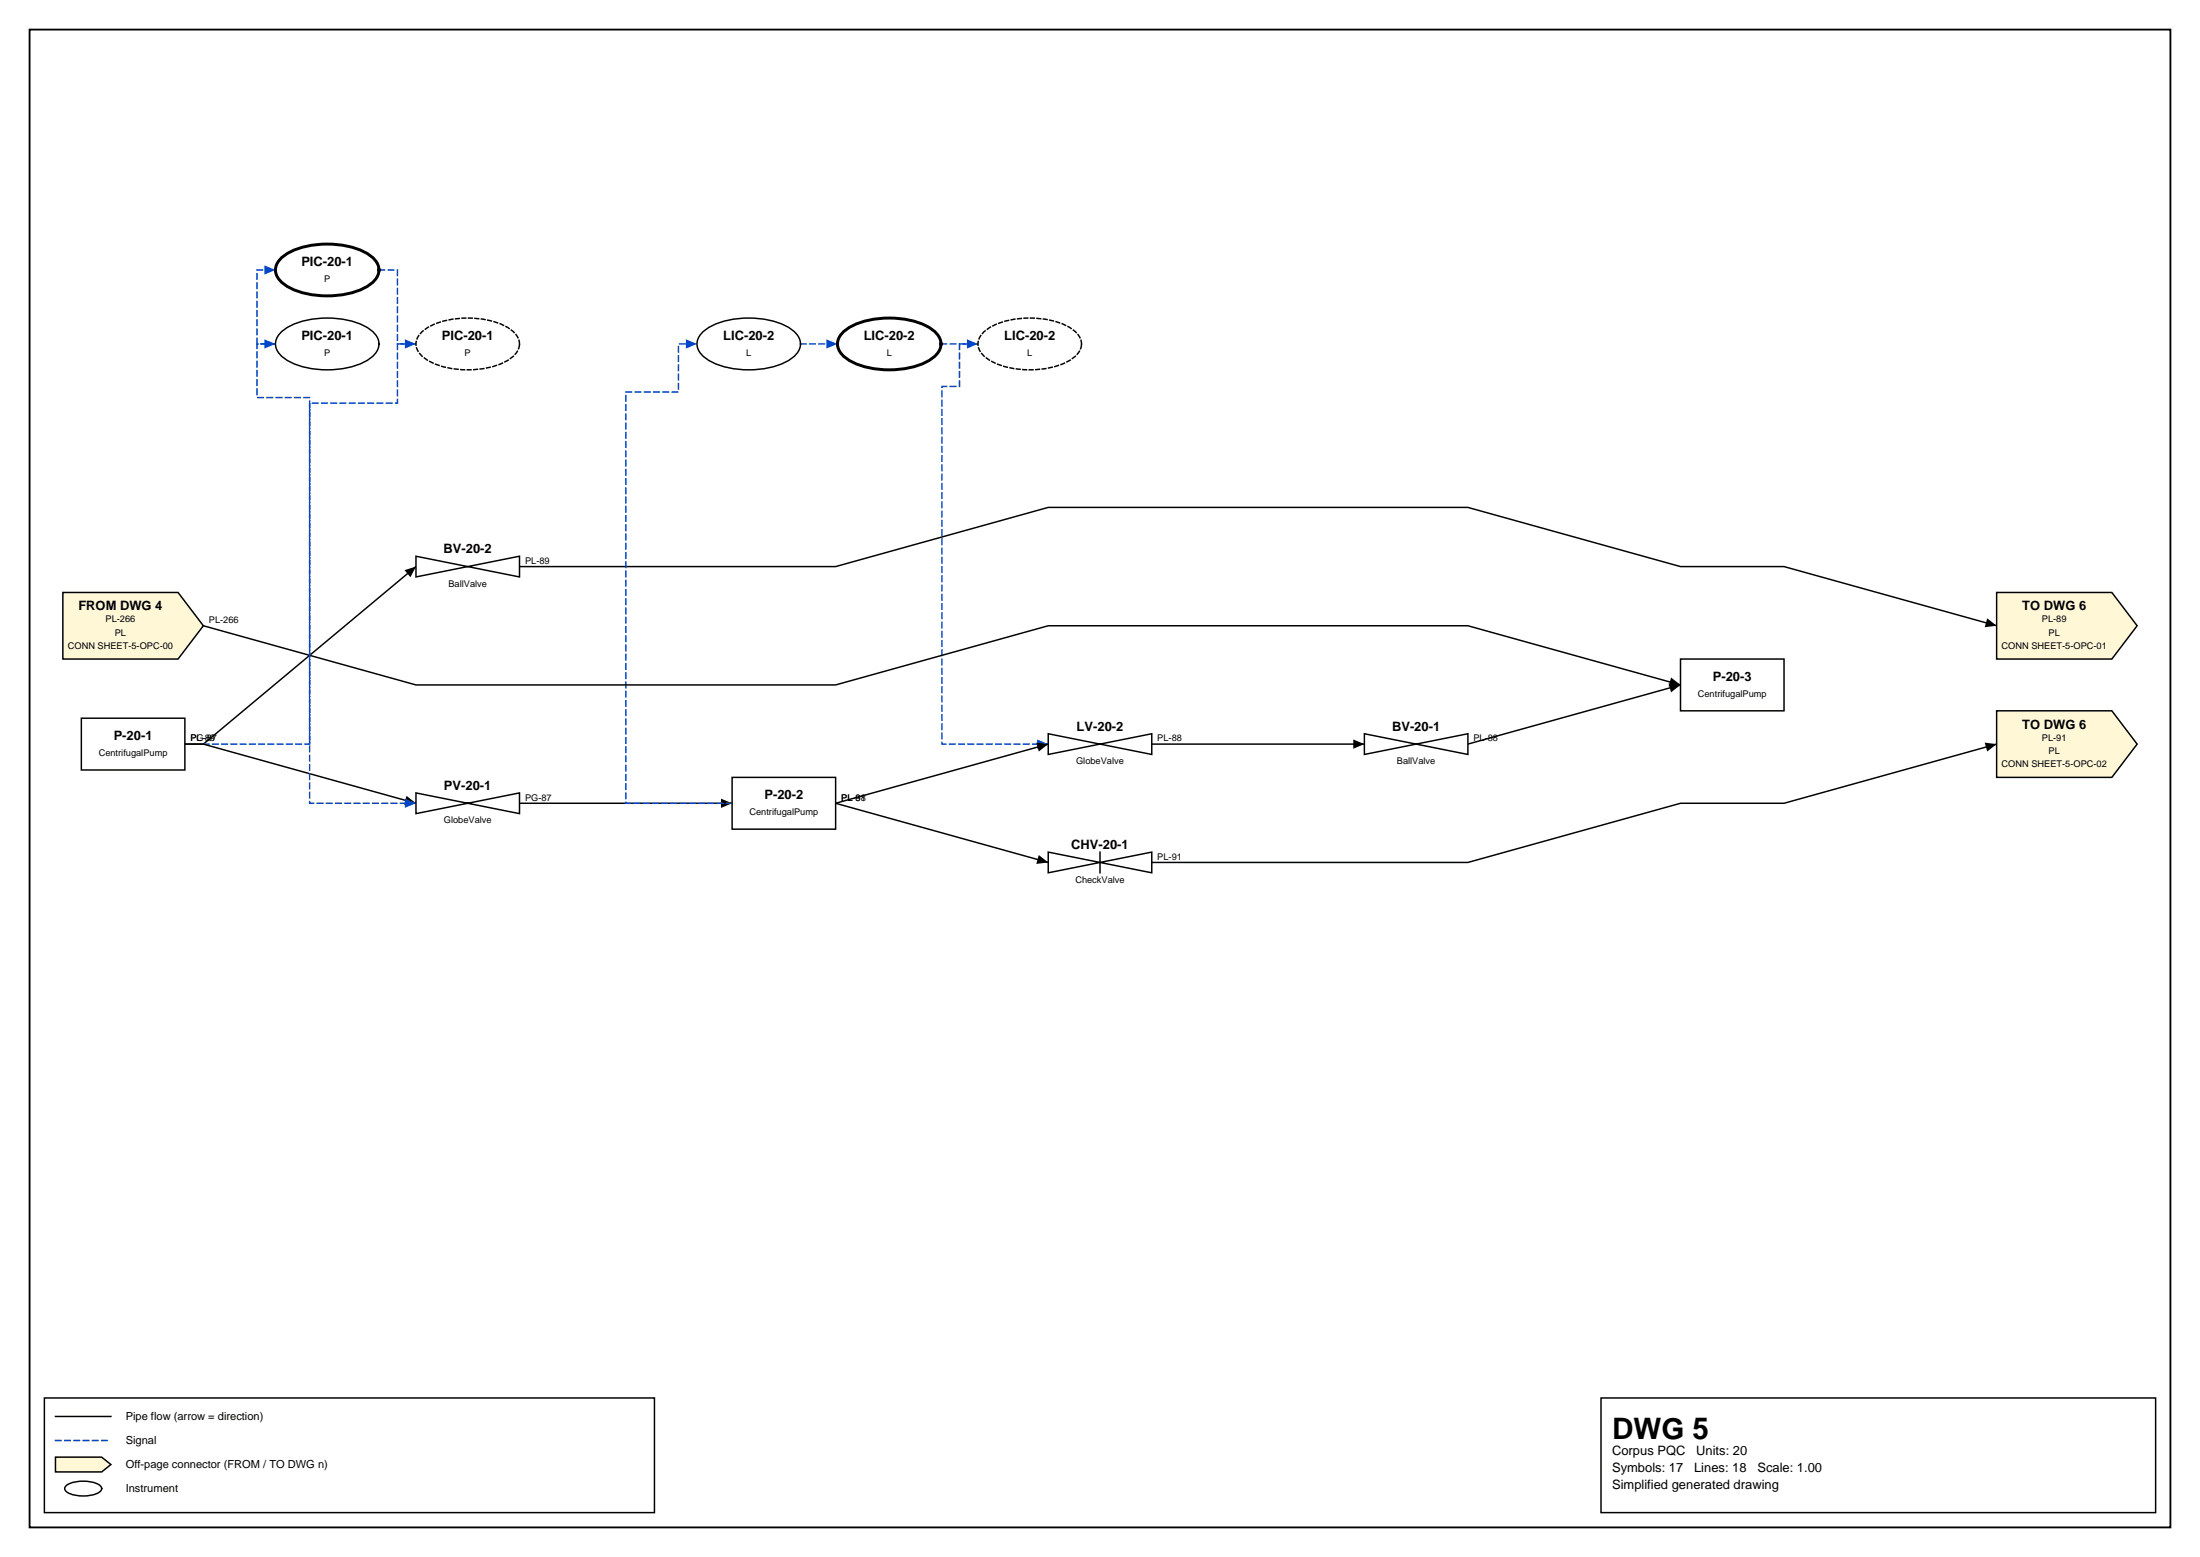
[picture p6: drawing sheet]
<svg xmlns="http://www.w3.org/2000/svg" width="420mm" height="297mm" viewBox="0 0 420 297" stroke-linecap="round" stroke-linejoin="round" font-family="sans-serif">
<path d="M5.6 5.6h408.6v285.8h-408.6z" fill="none" stroke="#000" stroke-width=".35"/>
<path d="M8.5 266.7h116.4v21.9h-116.4zM10.6 270.2h10.6M305.5 266.7h105.8v21.9h-105.8z" fill="none" stroke="#000" stroke-width=".28"/>
<path d="M10.6 274.8h10.6" fill="none" stroke="#0046c8" stroke-width=".28" stroke-dasharray="1.1 .7"/>
<path d="M10.6 278h8.8l1.8 1.4-1.8 1.4h-8.8z" fill="#fff7d6" stroke="#000" stroke-width=".28"/>
<path d="M12.7 283.4a6.7 6.7 0 0 1 6.3 0 .72 .72 0 0 1 0 1.2 6.7 6.7 0 0 1-6.3 0 .72 .72 0 0 1 0-1.2z" fill="none" stroke="#000" stroke-width=".28"/>
<path d="M186.6 65.6h-3.5v8.1h-3.4v68.3h20.3" fill="none" stroke="#0046c8" stroke-width=".28" stroke-dasharray="1.1 .7"/>
<path d="M197.9 141.1l2.1 .9-2.1 .8z" fill="#0046c8"/>
<path d="M99.1 108.1h60.4l40.5-11.3h80.1l40.6 11.3h19.7l40.6 11.3" fill="none" stroke="#000" stroke-width=".28"/>
<path d="M379.2 118l1.8 1.4-2.3 .3z" fill="#000"/>
<path d="M52.6 65.6h-3.6v-14.1h3.6" fill="none" stroke="#0046c8" stroke-width=".28" stroke-dasharray="1.1 .7"/>
<path d="M50.4 50.6l2.2 .9-2.2 .9z" fill="#0046c8"/>
<path d="M99.1 153.2h40.6" fill="none" stroke="#000" stroke-width=".28"/>
<path d="M137.6 152.4l2.1 .8-2.1 .9z" fill="#000"/>
<path d="M179.6 65.6h7" fill="none" stroke="#0046c8" stroke-width=".28" stroke-dasharray="1.1 .7"/>
<path d="M184.5 64.7l2.1 .9-2.1 .9z" fill="#0046c8"/>
<path d="M139.7 153.2h-20.3v-78.4h10.1v-9.2h3.5" fill="none" stroke="#0046c8" stroke-width=".28" stroke-dasharray="1.1 .7"/>
<path d="M130.9 64.7l2.1 .9-2.1 .9z" fill="#0046c8"/>
<path d="M320.7 130.7l-40.6 11.3M200 142l-40.5 11.2 40.5 11.3" fill="none" stroke="#000" stroke-width=".28"/>
<path d="M318.4 130.4l2.3 .3-1.8 1.4zM197.7 141.7l2.3 .3-1.8 1.4zM198.2 163.1l1.8 1.4-2.3 .3z" fill="#000"/>
<path d="M152.8 65.6h7" fill="none" stroke="#0046c8" stroke-width=".28" stroke-dasharray="1.1 .7"/>
<path d="M157.7 64.7l2.1 .9-2.1 .9z" fill="#0046c8"/>
<path d="M79.4 108.1l-40.6 33.9h-3.5" fill="none" stroke="#000" stroke-width=".28"/>
<path d="M77.2 108.8l2.2-.7-1.1 2z" fill="#000"/>
<path d="M35.3 142h23.8v-66.2h-10.1v-10.2h3.6" fill="none" stroke="#0046c8" stroke-width=".28" stroke-dasharray="1.1 .7"/>
<path d="M50.4 64.7l2.2 .9-2.2 .9z" fill="#0046c8"/>
<path d="M38.8 119.4l40.6 11.3h80.1l40.5-11.3h80.1l40.6 11.3M35.3 142h3.5l40.6 11.2M381 142l-40.6 11.2h-19.7l-40.6 11.3h-60.3" fill="none" stroke="#000" stroke-width=".28"/>
<path d="M318.9 129.3l1.8 1.4-2.3 .3zM77.6 151.8l1.8 1.4-2.3 .3zM378.7 141.7l2.3 .3-1.8 1.4z" fill="#000"/>
<path d="M72.3 51.5h3.5v14.1h3.6" fill="none" stroke="#0046c8" stroke-width=".28" stroke-dasharray="1.1 .7"/>
<path d="M77.3 64.7l2.1 .9-2.1 .9z" fill="#0046c8"/>
<path d="M219.8 142h40.5" fill="none" stroke="#000" stroke-width=".28"/>
<path d="M258.2 141.1l2.1 .9-2.1 .8z" fill="#000"/>
<path d="M79.4 65.6h-3.6v11.3h-16.7v76.3h20.3" fill="none" stroke="#0046c8" stroke-width=".28" stroke-dasharray="1.1 .7"/>
<path d="M77.3 152.4l2.1 .8-2.1 .9z" fill="#0046c8"/>
<path d="M187.5 63.5a12.8 12.8 0 0 1 9-2.8 12.8 12.8 0 0 1 9 2.8 2.96 2.96 0 0 1-.7 4.8 15.5 15.5 0 0 1-11.2 2 10.7 10.7 0 0 1-6.1-2.6 2.82 2.82 0 0 1 0-4.2z" fill="#fff" stroke="#000" stroke-width=".28" stroke-dasharray=".7 .5"/>
<g fill="#fff">
<path d="M79.4 103.2h19.7v9.8h-19.7z"/>
<path d="M79.4 148.3h19.7v9.9h-19.7z"/>
</g>
<g fill="#fff" stroke="#000" stroke-width=".28">
<path d="M79.4 106.1l19.7 4v-4l-19.7 4z"/>
<path d="M53.5 63.5a12.8 12.8 0 0 1 8.9-2.8 12.8 12.8 0 0 1 9 2.8 2.96 2.96 0 0 1-.7 4.8 15.5 15.5 0 0 1-11.1 2 10.7 10.7 0 0 1-6.1-2.6 2.82 2.82 0 0 1 0-4.2z"/>
<path d="M79.4 151.3l19.7 3.9v-3.9l-19.7 3.9z"/>
<path d="M320.7 125.7h19.7v9.9h-19.7z"/>
<path d="M139.7 148.3h19.8v9.9h-19.8z"/>
</g>
<path d="M160.7 63.5a12.8 12.8 0 0 1 9-2.8 12.8 12.8 0 0 1 8.9 2.8 2.96 2.96 0 0 1-.6 4.8 15.5 15.5 0 0 1-11.2 2 10.7 10.7 0 0 1-6.1-2.6 2.82 2.82 0 0 1 0-4.2z" fill="#fff" stroke="#000" stroke-width=".56"/>
<path d="M381 135.6h22l4.8 6.4-4.8 6.3h-22z" fill="#fff7d6" stroke="#000" stroke-width=".28"/>
<path d="M260.3 137h19.8v9.9h-19.8z" fill="#fff"/>
<g fill="#fff" stroke="#000" stroke-width=".28">
<path d="M260.3 140l19.8 3.9v-3.9l-19.8 3.9z"/>
<path d="M133.9 63.5a12.8 12.8 0 0 1 9-2.8 12.8 12.8 0 0 1 8.9 2.8 2.96 2.96 0 0 1-.6 4.8 15.5 15.5 0 0 1-11.2 2 10.7 10.7 0 0 1-6.1-2.6 2.82 2.82 0 0 1 0-4.2z"/>
<path d="M15.5 137h19.8v9.9h-19.8z"/>
</g>
<g fill="#fff7d6" stroke="#000" stroke-width=".28">
<path d="M381 113h22l4.8 6.4-4.8 6.3h-22z"/>
<path d="M12 113h22l4.8 6.4-4.8 6.3h-22z"/>
</g>
<path d="M200 159.6h19.8v9.9h-19.8z" fill="#fff"/>
<path d="M200 162.6l19.8 3.9v-3.9l-19.8 3.9z" fill="#fff" stroke="#000" stroke-width=".28"/>
<path d="M209.9 162.6v3.9" fill="none" stroke="#000" stroke-width=".28"/>
<path d="M53.5 49.4a12.8 12.8 0 0 1 8.9-2.8 12.8 12.8 0 0 1 9 2.8 2.96 2.96 0 0 1-.7 4.8 15.5 15.5 0 0 1-11.1 2 10.7 10.7 0 0 1-6.1-2.6 2.82 2.82 0 0 1 0-4.2z" fill="#fff" stroke="#000" stroke-width=".56"/>
<path d="M200 137h19.8v9.9h-19.8z" fill="#fff"/>
<path d="M200 140l19.8 3.9v-3.9l-19.8 3.9z" fill="#fff" stroke="#000" stroke-width=".28"/>
<path d="M80.3 63.5a12.8 12.8 0 0 1 9-2.8 12.8 12.8 0 0 1 8.9 2.8 2.96 2.96 0 0 1-.7 4.8 15.5 15.5 0 0 1-11.1 2 10.7 10.7 0 0 1-6.1-2.6 2.82 2.82 0 0 1 0-4.2z" fill="#fff" stroke="#000" stroke-width=".28" stroke-dasharray=".7 .5"/>
<text font-size="5.6" x="307.6" y="274.5">DWG 5</text>
<g font-size="2.5">
<text x="57.5" y="50.7">PIC-20-1</text>
<text x="57.5" y="64.8">PIC-20-1</text>
<text x="84.3" y="64.8">PIC-20-1</text>
<text x="138" y="64.8">LIC-20-2</text>
<text x="164.8" y="64.8">LIC-20-2</text>
<text x="191.6" y="64.8">LIC-20-2</text>
<text x="84.7" y="105.6">BV-20-2</text>
<text x="15" y="116.4">FROM DWG 4</text>
<text x="385.9" y="116.4">TO DWG 6</text>
<text x="326.8" y="129.9">P-20-3</text>
<text x="21.7" y="141.2">P-20-1</text>
<text x="205.4" y="139.5">LV-20-2</text>
<text x="265.6" y="139.5">BV-20-1</text>
<text x="385.9" y="139">TO DWG 6</text>
<text x="84.7" y="150.7">PV-20-1</text>
<text x="145.9" y="152.5">P-20-2</text>
<text x="204.4" y="162">CHV-20-1</text>
<text x="307.6" y="277.6">Corpus PQC</text>
<text x="307.6" y="280.8">Symbols: 17</text>
<text x="323.3" y="280.8">Lines: 18</text>
<text x="323.7" y="277.6">Units: 20</text>
<text x="335.3" y="280.8">Scale: 1.00</text>
<text x="307.6" y="284">Simplified generated drawing</text>
</g>
<g font-size="2.1">
<text x="24" y="270.9">Pipe flow (arrow = direction)</text>
<text x="24" y="275.5">Signal</text>
<text x="24" y="280.1">Off-page connector (FROM / TO DWG n)</text>
<text x="24" y="284.7">Instrument</text>
</g>
<g font-size="1.8">
<text x="61.9" y="53.8">P</text>
<text x="61.9" y="67.9">P</text>
<text x="88.7" y="67.9">P</text>
<text x="142.4" y="67.9">L</text>
<text x="169.2" y="67.9">L</text>
<text x="196" y="67.9">L</text>
<text x="100.2" y="107.6">PL-89</text>
<text x="85.6" y="111.9">BallValve</text>
<text x="20.1" y="118.7">PL-266</text>
<text x="39.9" y="118.9">PL-266</text>
<text x="389.6" y="118.7">PL-89</text>
<text x="12.9" y="123.8">CONN SHEET-5-OPC-00</text>
<text x="21.9" y="121.3">PL</text>
<text x="381.9" y="123.8">CONN SHEET-5-OPC-01</text>
<text x="390.9" y="121.3">PL</text>
<text x="324" y="132.9">CentrifugalPump</text>
<text x="36.3" y="141.4">PL-89</text>
<text x="37.5" y="141.4">G-87</text>
<text x="220.8" y="141.4">PL-88</text>
<text x="281.2" y="141.4">PL-88</text>
<text x="389.6" y="141.3">PL-91</text>
<text x="390.9" y="143.8">PL</text>
<text x="18.8" y="144.2">CentrifugalPump</text>
<text x="205.3" y="145.8">GlobeValve</text>
<text x="266.6" y="145.8">BallValve</text>
<text x="381.9" y="146.4">CONN SHEET-5-OPC-02</text>
<text x="100.2" y="152.7">PG-87</text>
<text x="143" y="155.5">CentrifugalPump</text>
<text x="160.5" y="152.7">PL-91</text>
<text x="163.3" y="152.7">88</text>
<text x="84.7" y="157.1">GlobeValve</text>
<text x="220.8" y="164">PL-91</text>
<text x="205.2" y="168.4">CheckValve</text>
</g>
</svg>
